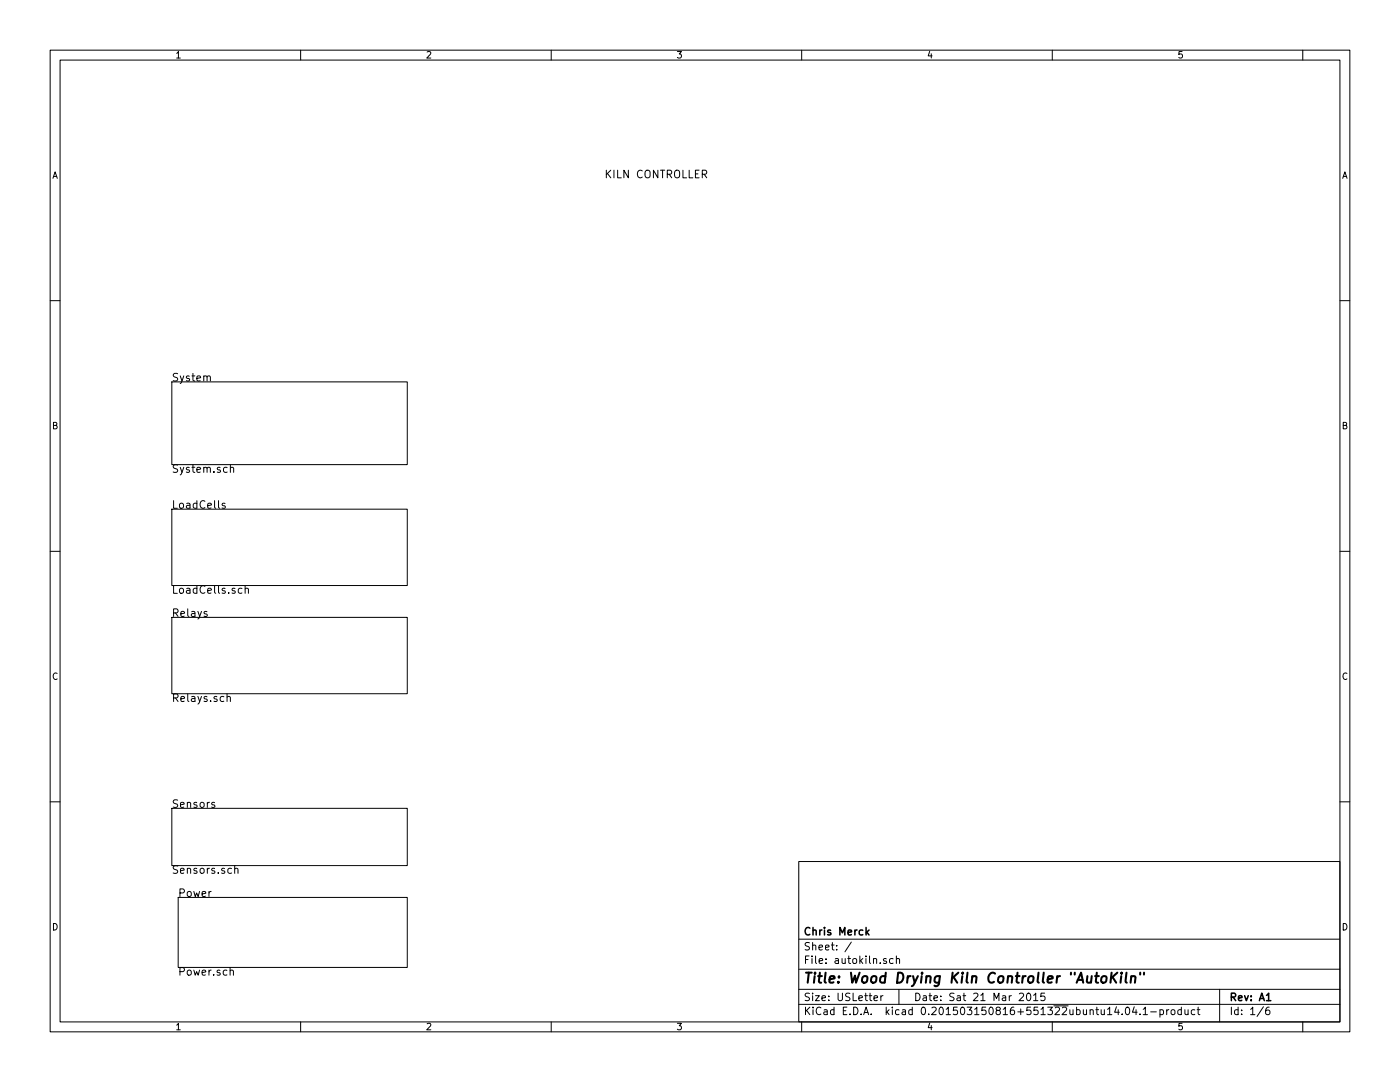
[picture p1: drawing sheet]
<svg xmlns="http://www.w3.org/2000/svg" width="279mm" height="216mm" viewBox="0 0 279 216" stroke-linecap="round" stroke-linejoin="round" font-family="sans-serif">
<g fill="none" stroke="#000" stroke-width=".2">
<path d="M10 10h259.4v195.9h-259.4zM12 12h255.4v191.9h-255.4zM60 10v2M110 10v2M160 10v2M210 10v2M260 10v2M10 60h2M267.4 60h2M34.3 76.2h47v16.5h-47zM41.3 75.2a.35 .35 0 0 1 .4-.2 .35 .35 0 0 1 .3 .2v.8M46 93.4l.1-.1a.36 .36 0 0 1 .5 .2v.8"/>
<path d="M46 92.7v1.6M10 110h2M34.3 101.6h47v15.2h-47zM44.9 100.5l-.3-.1-.3 .2 .1 .2 .5 .2v.3h-.6M48.3 117.4h-.4l-.4 .3v.4l.2 .2h.6M48.9 117.5l.1-.1a.36 .36 0 0 1 .6 .2v.8M48.9 116.9v1.5M267.4 110h2M34.3 123.2h47v15.2h-47zM45.3 139.1l.1-.1a.36 .36 0 0 1 .6 .2v.8M45.3 138.5v1.5M10 160h2"/>
<path d="M267.4 160h2M34.3 161.3h47v11.4h-47zM35.6 179.1h45.7v13.9h-45.7zM42.8 160.2l-.3-.1-.3 .2 .1 .2 .5 .2v.3h-.6M46.8 173.4l.1-.1a.36 .36 0 0 1 .6 .2v.8M46.8 172.7v1.6M159.4 171.9h108v32h-108zM45.9 193.7l.1-.1a.36 .36 0 0 1 .6 .2v.8M159.4 197.4h108M159.4 193.4h108M159.4 187.4h108M169.9 188l-1.3 1.9"/>
<path d="M174.4 199.2l.7-.2v-.2l-.4-.1-.3 .2 .1 .7h.6M175.8 198.7v1M176.2 198.7l-.4 .3M176.9 191.3a.37 .37 0 0 0-.6 .2l.1 .2 .5 .1 .1 .2-.3 .3-.4-.1M178.2 191.3h-.4l-.3 .2 .1 .6 .2 .2 .4-.1M178.9 191.4l.2-.1h.4v1M178.9 190.8v1.5M179.4 197.4v3M203.4 198.3l.6-.1 .3 .4-.9 1.1h.9M205 198.3l.2-.1a.8 .8 0 0 1 .5 .7 .8 .8 0 0 1-.5 .8l-.2-.2-.1-.4zM206.3 198.6l.4-.4v1.5M206.3 199.7h.8"/>
<path d="M208.5 198.2h-.7l-.1 .7 .2-.1h.5l.2 .2-.1 .5-.2 .2-.6-.2M243.4 197.4v6.5M60 203.9v2M110 203.9v2M159.4 200.4h108M160 203.9v2M210 203.9v2M224.8 201h.1a.8 .8 0 0 1 .6 .7 .8 .8 0 0 1-.6 .8 .97 .97 0 0 1-.1-1.5zM226.4 200.9l-.4 1.1h.9M226.7 201.5v1M227.5 202.3v.2M228.1 201.4l.5-.4v1.5"/>
<path d="M228.1 202.5h.9M229.6 201.9h1.2M231.5 201.5h.4l.3 .3-.1 .6h-.6M231.5 201.5v1.5M232.8 201.5v1M233.3 201.5l-.5 .3M233.8 201.6l.2-.1 .4 .1 .1 .6-.1 .2-.4 .1-.2-.2zM235.8 201.5h-.5l-.2 .3v.5l.2 .2 .5-.1M235.8 201v1.5M236.5 201.5l.1 .9 .3 .1 .2-.2M237.1 201.5v1M238.5 201.5h-.5l-.3 .3 .1 .5 .2 .2 .5-.1"/>
<path d="M238.9 201.5h.6M239.1 201v1.3l.4 .2M252.1 200.9l-1.2 1.9M253.3 201h-.4a1.11 1.11 0 0 0-.2 1.4l.5 .1 .2-.2v-.5l-.2-.3-.5 .1-.1 .2M260 203.9v2"/>
</g>
<path d="M173 186l.4 .6M173.4 185.6l-.6 .5M252.8 199.7h.8" fill="none" stroke="#000" stroke-width=".3"/>
<path d="M221.8 194.1l-.2 2M222 194.9l.8 1.2M223 194.1l-1.3 1.1M223.8 194.8l-.2 1.3M223.9 194.1l-.1 .2 .2-.1-.1-.1-.1 .2M224.8 194.1l-.2 1.7 .3 .3M225.8 194.9l.3-.1h.4v1.3M225.8 194.8l-.2 1.3M227.6 194.1l-.1 .4M228.3 194.1v.4" fill="none" stroke="#000" stroke-width=".41"/>
<text font-size="2.8" x="160.4" y="196.2">Title: Wood Drying Kiln Controller &quot;AutoKiln&quot;</text>
<g font-size="2.1">
<text x="120.6" y="35.6">KILN CONTROLLER</text>
<text x="34.3" y="76.1">System</text>
<text x="34.3" y="94.3">System.sch</text>
<text x="34.3" y="101.5">LoadCells</text>
<text x="34.3" y="118.5">LoadCells.sch</text>
<text x="34.3" y="123.1">Relays</text>
<text x="34.3" y="140.1">Relays.sch</text>
<text x="34.3" y="161.2">Sensors</text>
<text x="34.3" y="174.3">Sensors.sch</text>
<text x="35.6" y="179">Power</text>
<text x="160.4" y="189.6">Sheet: /</text>
<text x="160.4" y="186.6">Chris Merck</text>
<text x="35.6" y="194.7">Power.sch</text>
<text x="160.4" y="192.3">File: autokiln.sch</text>
<text x="160.4" y="202.5">KiCad E.D.A. kicad 0.201503150816+551322ubuntu14.04.1-product</text>
<text x="160.4" y="199.7">Size: USLetter</text>
<text x="182.4" y="199.7">Date: Sat 21 Mar 2015</text>
<text x="245.4" y="199.7">Rev: A1</text>
<text x="245.4" y="202.5">Id: 1/6</text>
</g>
<g font-size="1.8">
<text x="35" y="11.6">1</text>
<text x="85" y="11.6">2</text>
<text x="135" y="11.6">3</text>
<text x="185" y="11.6">4</text>
<text x="235" y="11.6">5</text>
<text x="10.4" y="35.6">A</text>
<text x="267.8" y="35.6">A</text>
<text x="10.4" y="85.6">B</text>
<text x="267.8" y="85.6">B</text>
<text x="10.4" y="135.6">C</text>
<text x="267.8" y="135.6">C</text>
<text x="10.4" y="185.6">D</text>
<text x="267.8" y="185.6">D</text>
<text x="35" y="205.5">1</text>
<text x="85" y="205.5">2</text>
<text x="135" y="205.5">3</text>
<text x="185" y="205.5">4</text>
<text x="235" y="205.5">5</text>
</g>
</svg>
